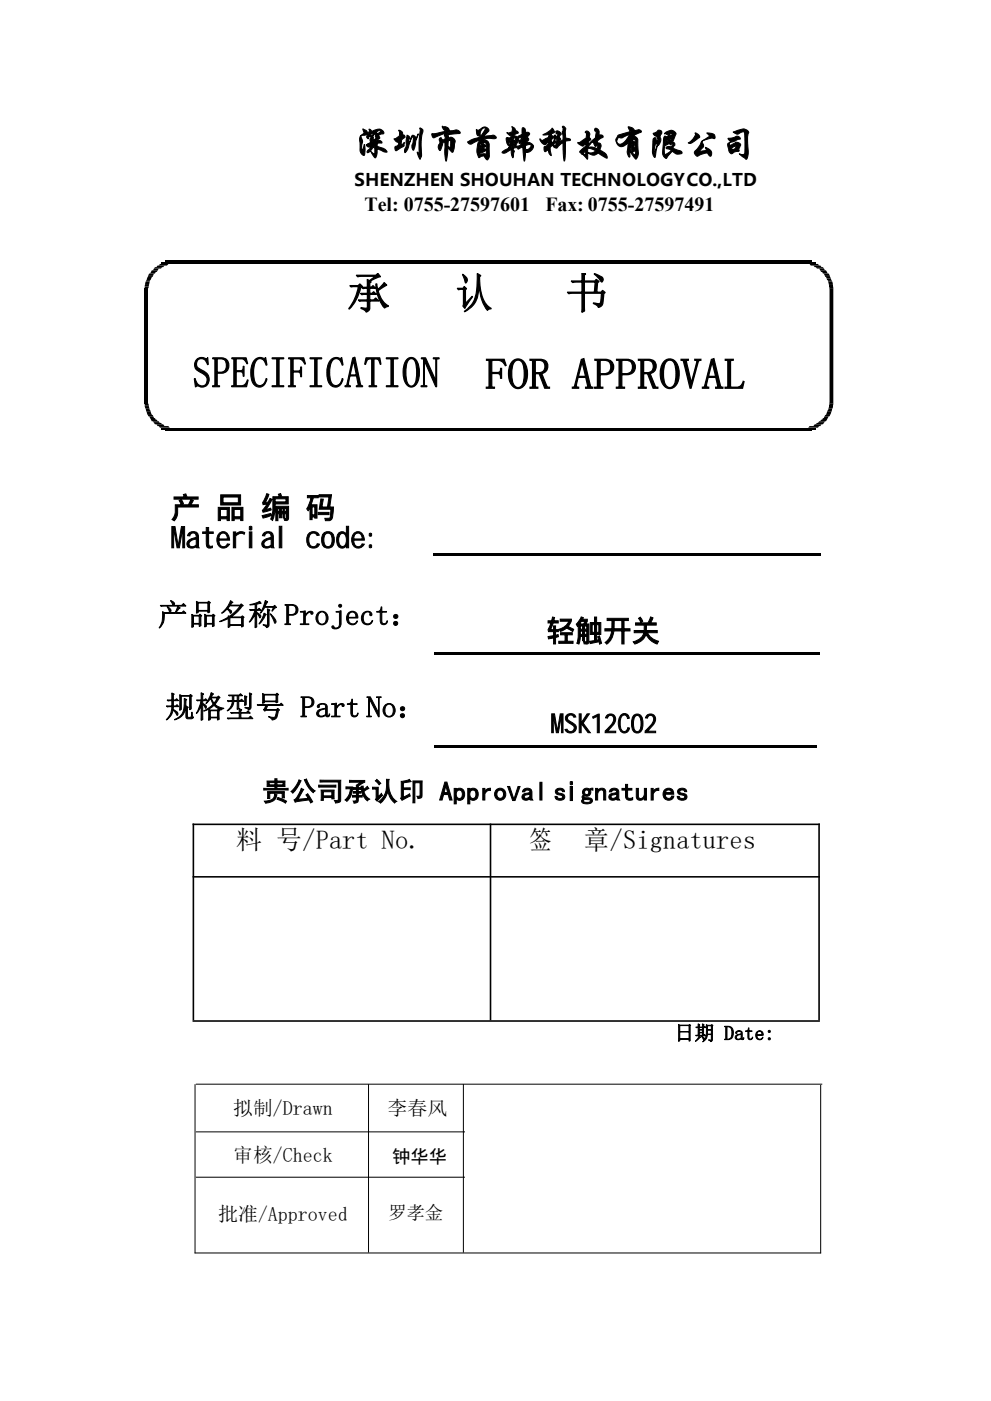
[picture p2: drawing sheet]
<svg xmlns="http://www.w3.org/2000/svg" width="210mm" height="297mm" viewBox="0 0 210 297" stroke-linecap="round" stroke-linejoin="round" font-family="sans-serif">
<g fill="none" stroke="#000" stroke-width=".34">
<path d="M33.7 56.1h2M34.2 55.8h138.9M35.1 55.4h137.1M171.6 56.1h2.1M33.7 90.5h2.3M35.1 91.2h137.1M171.3 90.5h2.4M40.8 174.8h133M41 174.6v41.7M104 174.6v41.7M173.6 174.6v41.7M40.8 185.9h133"/>
<path d="M40.8 216.5h133"/>
</g>
<g fill="#000">
<path d="M31.5 85.6v.3zM175.8 85.6v.3z"/>
<path d="M31 59.4h.8l-.1 .3h-.8z" fill-rule="evenodd"/>
<path d="M31.3 58.7h.9l-.3 .7h-.8z" fill-rule="evenodd"/>
<path d="M31.5 58.3h1l-.2 .4h-1z" fill-rule="evenodd"/>
<path d="M31.6 58h1.1l-.2 .3h-1z" fill-rule="evenodd"/>
<path d="M32.2 57.3h1.2l-.5 .7h-1.1z" fill-rule="evenodd"/>
<path d="M32.6 56.9h1.1l-.3 .4h-1z" fill-rule="evenodd"/>
<path d="M32.9 56.6h1.5l-.3 .3h-1.5z" fill-rule="evenodd"/>
<path d="M33.4 56.3h1.5l-.3 .3h-1.5z" fill-rule="evenodd"/>
<path d="M172.4 56.3h1.5l.3 .3h-1.5z" fill-rule="evenodd"/>
<path d="M172.9 56.6h1.6l.2 .3h-1.5z" fill-rule="evenodd"/>
<path d="M173.7 56.9h1l.2 .4h-1z" fill-rule="evenodd"/>
<path d="M173.9 57.3h1.2l.4 .7h-1z" fill-rule="evenodd"/>
<path d="M174.6 58h1.1l.2 .3h-1.1z" fill-rule="evenodd"/>
<path d="M174.8 58.3h1.1l.1 .4h-1z" fill-rule="evenodd"/>
<path d="M175.1 58.7h.9l.1 .4h-.8z" fill-rule="evenodd"/>
<path d="M175.2 59l.9 .1 .1 .3h-.9z" fill-rule="evenodd"/>
<path d="M175.5 59.4h.8l.1 .3h-.8z" fill-rule="evenodd"/>
<path d="M30.7 60.7h.8v.4h-.9z" fill-rule="evenodd"/>
<path d="M30.7 60.4h.9l-.1 .3h-.8z" fill-rule="evenodd"/>
<path d="M30.9 59.7h.9l-.2 .7h-.9z" fill-rule="evenodd"/>
<path d="M175.6 59.7h.8l.2 .7h-.9z" fill-rule="evenodd"/>
<path d="M175.8 60.7h.8l.1 .4h-.9z" fill-rule="evenodd"/>
<path d="M30.6 85.6h.9v.3h-.8z" fill-rule="evenodd"/>
<path d="M30.7 85.9h.8l.1 .4h-.9z" fill-rule="evenodd"/>
<path d="M30.7 86.3h.9l.1 .3h-.9z" fill-rule="evenodd"/>
<path d="M30.9 86.6h.8l.3 .7h-1z" fill-rule="evenodd"/>
<path d="M31.1 87.3h.8l.3 .7h-.9z" fill-rule="evenodd"/>
<path d="M31.3 88h1l.2 .3h-1z" fill-rule="evenodd"/>
<path d="M31.6 88.3h.9l.9 1h-1.2z" fill-rule="evenodd"/>
<path d="M32.4 89.3h1.3l.2 .4h-1.3z" fill-rule="evenodd"/>
<path d="M32.6 89.7h1.5l.3 .3h-1.5z" fill-rule="evenodd"/>
<path d="M33.1 90h1.5l.3 .3h-1.5z" fill-rule="evenodd"/>
<path d="M172.7 90h1.5l-.3 .3h-1.5z" fill-rule="evenodd"/>
<path d="M173.2 89.7h1.5l-.2 .3h-1.6z" fill-rule="evenodd"/>
<path d="M173.7 89.3h1.2l-.2 .4h-1.3z" fill-rule="evenodd"/>
<path d="M174.1 89h.2l.5-.7h.9l-.6 1h-1.2z" fill-rule="evenodd"/>
<path d="M175 88h1l-.1 .3h-1.1z" fill-rule="evenodd"/>
<path d="M175.3 87.3h.9l-.2 .7h-.9z" fill-rule="evenodd"/>
<path d="M175.6 86.6h.8l-.1 .7h-1z" fill-rule="evenodd"/>
<path d="M175.7 86.3h.9l-.1 .3h-.9z" fill-rule="evenodd"/>
<path d="M175.8 85.6h.9l-.1 .3h-.8z" fill-rule="evenodd"/>
<path d="M175.8 61.1h.9v24.5h-.9z" fill-rule="evenodd"/>
</g>
<path d="M30.6 61.1h.8v24.5h-.8zM175.8 60.4h.8v.3h-.8zM175.8 85.9h.8v.4h-.8zM91.8 117.3h82.2v.5h-82.2zM92.1 138.2h81.6v.5h-81.6zM92.1 158h81.1v.5h-81.1z" fill="#000"/>
<path d="M34.2 90.9h138.9" fill="none" stroke="#000" stroke-width=".38"/>
<path d="M41.3 229.9v35.8M41.5 229.9h132.8M41.5 240h57.1M78.1 229.9v35.7M98.2 229.9v35.7M174 230v35.7M41.5 249.6h57.1M41.3 265.7h132.8" fill="none" stroke="#000" stroke-width=".21"/>
<path d="M97 69.1h68.4v14h-68.4z" fill-rule="evenodd" fill="#fff"/>
<g font-size="9.2">
<text x="73.6" y="65.3">承</text>
<text x="96.6" y="65.3">认</text>
<text x="119.7" y="65.3">书</text>
<text x="40.9" y="82.1">SPECIFICATION</text>
<text x="102.9" y="82.5">FOR APPROVAL</text>
</g>
<text font-size="7.7" x="75.1" y="32.7">深圳市首韩科技有限公司</text>
<g font-size="6.4">
<text x="33.5" y="132.5">产品名称 Project：</text>
<text x="35" y="152.1">规格型号 Part No：</text>
</g>
<g font-size="6.3">
<text x="36.2" y="109.8">产 品 编 码</text>
<text x="36.2" y="116.1">Material code:</text>
<text x="115.9" y="136">轻触开关</text>
</g>
<g font-size="5.6">
<text x="116.7" y="155.4">MSK12C02</text>
<text x="55.7" y="169.7">贵公司承认印 Approval signatures</text>
<text x="50" y="180.1">料 号/Part No.</text>
<text x="112.3" y="180.1">签</text>
<text x="123.6" y="180.1">章/Signatures</text>
</g>
<g font-size="4.2">
<text x="77.3" y="44.7">Tel: 0755-27597601</text>
<text x="115.6" y="44.7">Fax: 0755-27597491</text>
<text x="143" y="220.5">日期 Date:</text>
<text x="49.4" y="236.4">拟制/Drawn</text>
<text x="82.1" y="236.4">李春风</text>
<text x="49.4" y="246.4">审核/Check</text>
<text x="46.2" y="258.8">批准/Approved</text>
</g>
<g font-size="3.9">
<text x="83.1" y="246.6">钟华华</text>
<text x="82.3" y="258.4">罗孝金</text>
</g>
<text font-size="3.7" x="75.2" y="39.5">SHENZHEN SHOUHAN TECHNOLOGYCO.,LTD</text>
</svg>
